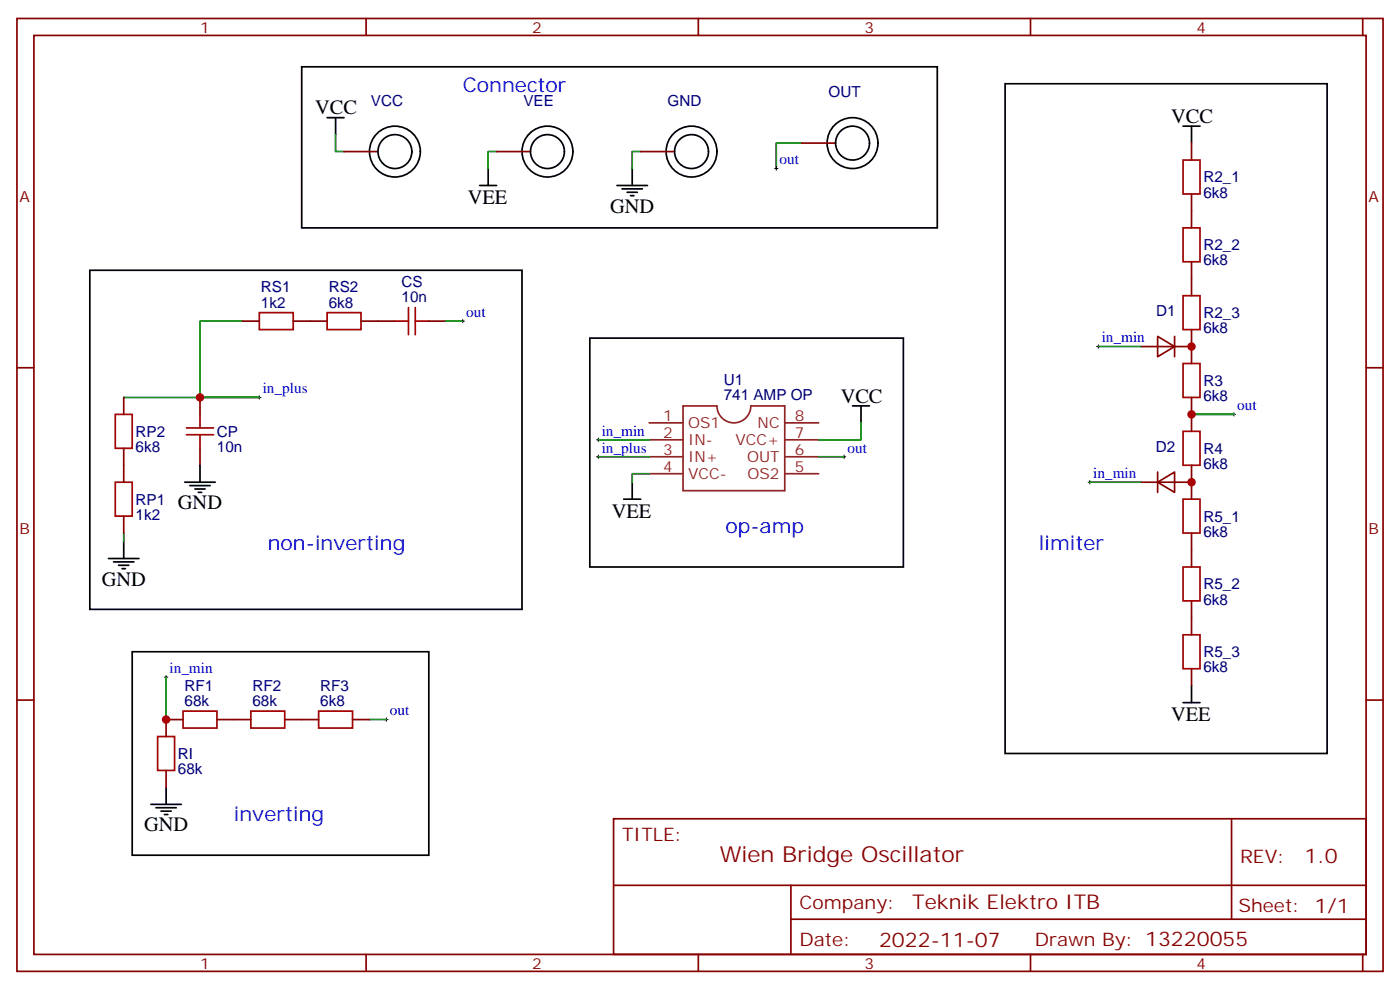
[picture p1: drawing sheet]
<svg xmlns="http://www.w3.org/2000/svg" width="291mm" height="206mm" viewBox="0 0 291 206" stroke-linecap="round" stroke-linejoin="round" font-family="sans-serif">
<g fill="none" stroke="#870000" stroke-width=".35">
<path d="M3.5 3.8h284.4v198.3h-284.4zM7.1 7.4h277.2v191.2h-277.2zM76.2 3.8v3.6M145.3 3.8v3.6M214.5 3.8v3.6M283.6 3.8v3.6M71.6 31.5h7.1M103.4 31.5h7M133.3 31.5h7.1M166.9 29.8h7M248 29.8v3.5M248 40.4v7"/>
<path d="M248 54.5v7M3.5 76.5h3.6M50.4 66.8h3.6M61 66.8h7.1M75.1 66.8h7.1M89.3 66.8h3.5M237.4 72.1h10.6M240.9 70l3.6 2.1-3.6 2.1zM244.5 70v4.2M248 68.6v7M284.3 76.5h3.6M25.8 82.7v3.5"/>
<path d="M25.8 93.3v7M41.6 82.7v3.5M41.6 93.3v3.5M240.9 98.2v4.2M248 82.7v7M248 96.8v7.1M25.8 107.4v3.5M237.4 100.3h10.6M240.9 100.3l3.6-2.1v4.2zM248 110.9v7.1M248 125v7.1M248 139.1v3.6"/>
<path d="M3.5 145.7h3.6M38.1 149.7h-3.5v3.5M45.2 149.7h7M59.3 149.7h7M73.4 149.7h3.5M284.3 145.7h3.6M34.6 160.3v3.5M127.7 170.4h156.6v28.2h-156.6zM256.3 170.4v20.9M76.2 198.6v3.5M127.7 184.2h156.5M145.3 198.6v3.5"/>
<path d="M164.6 191.3h119.6M164.6 184.2v14.1M214.5 198.6v3.5M283.6 198.6v3.5"/>
</g>
<g fill="none" stroke="#a10000" stroke-width=".35">
<path d="M246.2 33.3h3.6v7.1h-3.6zM246.2 47.4h3.6v7.1h-3.6zM54 65.1h7v3.5h-7zM68.1 65.1h7v3.5h-7zM82.2 66.8h2.8M85 64v5.6M86.4 66.8h2.9M86.4 64v5.6M246.2 61.5h3.6v7.1h-3.6zM246.2 75.6h3.6v7.1h-3.6zM24 86.2h3.5v7.1h-3.5zM38.8 90.5h5.6"/>
<path d="M38.8 89h5.6M41.6 86.2v2.8M41.6 90.5v2.8M246.2 89.7h3.6v7.1h-3.6zM24 100.3h3.5v7.1h-3.5zM246.2 103.9h3.6v7h-3.6zM246.2 118h3.6v7h-3.6zM246.2 132.1h3.6v7h-3.6zM32.8 153.2h3.5v7.1h-3.5zM38.1 148h7.1v3.5h-7.1zM52.2 148h7.1v3.5h-7.1zM66.3 148h7.1v3.5h-7.1z"/>
</g>
<path d="M135.1 88h7.1M135.1 95h7.1M135.1 91.5h7.1M135.1 98.6h7.1M142.2 84.5h7a3.5 3.5 0 0 0 3.6 3.5 3.5 3.5 0 0 0 3.5-3.5h7v17.6h-21.1zM163.3 88h7.1M163.3 95h7.1M163.3 91.5h7.1M163.3 98.6h7.1" fill="none" stroke="#8c2424" stroke-width=".35"/>
<g fill="none" stroke="#000" stroke-width=".35">
<path d="M62.8 13.9h132.3v33.5h-132.3zM209.2 17.4h67v139.4h-67zM68.1 24.5h3.5M69.8 24.5v3.5M99.8 38.6h3.6M101.6 35.1v3.5M128.4 38.6h6.4M129.5 39.3h4.2M131.6 35.1v3.5M246.2 26.2h3.6M248 26.2v3.6M18.7 56.2h90v70.6h-90z"/>
<path d="M130.5 40h2.1M131.2 40.7h.7M122.8 70.3h65.2v47.7h-65.2zM41.6 96.8v3.5M177.4 84.5h3.6M179.2 84.5v3.5M22.6 116.2h6.3M23.6 116.9h4.3M24.7 117.6h2.1M25.4 118.3h.7M25.8 112.7v3.5M38.5 100.3h6.3"/>
<path d="M39.5 101h4.2M40.6 101.7h2.1M41.3 102.4h.7M129.8 103.9h3.5M131.6 100.3v3.6M27.5 135.6h61.8v42.3h-61.8zM246.2 146.2h3.6M248 142.7v3.5M31.4 167.4h6.3M32.5 168.1h4.2M33.5 168.8h2.1M34.2 169.5h.7"/>
<path d="M34.6 163.8v3.6"/>
<circle cx="82.2" cy="31.5" r="3.5"/>
<circle cx="82.2" cy="31.5" r="5.3"/>
<circle cx="113.9" cy="31.5" r="3.5"/>
<circle cx="113.9" cy="31.5" r="5.3"/>
<circle cx="143.9" cy="31.5" r="3.5"/>
<circle cx="143.9" cy="31.5" r="5.3"/>
<circle cx="177.4" cy="29.8" r="3.5"/>
<circle cx="177.4" cy="29.8" r="5.3"/>
</g>
<g fill="none" stroke="#008700" stroke-width=".35">
<path d="M69.8 28v3.5h1.8M103.4 31.5h-1.8v3.6M133.3 31.5h-1.7v3.6M166.9 29.8h-5.3v5.3M50.4 66.8h-8.8v15.9M92.8 66.8h3.5M228.6 72.1h8.8M25.8 82.7h28.2M124.5 95h10.6M124.5 91.5h10.6M135.1 98.6h-3.5v1.7M170.4 95h5.3"/>
<path d="M179.2 88v3.5h-8.8M248 86.2h8.8M25.8 110.9v1.8M226.8 100.3h10.6M34.6 140.9v8.8M76.9 149.7h3.5"/>
</g>
<g fill="none" stroke="#000" stroke-width=".21">
<path d="M161.2 35.1h.7M161.6 34.7v.7M96 66.8h.7M96.3 66.5v.7M228.2 72.1h.8M228.6 71.8v.7M53.6 82.7h.7M54 82.3v.7M124.2 95h.7M124.2 91.5h.7M124.5 91.2v.7M124.5 94.7v.7"/>
<path d="M175.3 95h.7M175.7 94.7v.7M226.8 100v.7M256.5 86.2h.7M256.8 85.9v.7M226.5 100.3h.7M34.2 140.9h.7M34.6 140.5v.8M80.1 149.7h.7M80.4 149.4v.7"/>
</g>
<g fill="#c00">
<circle cx="41.6" cy="82.7" r=".88"/>
<circle cx="248" cy="86.2" r=".88"/>
<circle cx="34.6" cy="149.7" r=".88"/>
<circle cx="248" cy="72.1" r=".88"/>
<circle cx="248" cy="100.3" r=".88"/>
</g>
<text font-size="4.6" fill="#800" x="149.8" y="179.4">Wien Bridge Oscillator</text>
<g font-size="4.2">
<text x="65.6" y="23.8">VCC</text>
<text x="243.8" y="25.5">VCC</text>
<text x="97.4" y="42.5">VEE</text>
<text x="127" y="44.2">GND</text>
<text x="175" y="83.7">VCC</text>
<text x="37" y="106">GND</text>
<text x="127.4" y="107.7">VEE</text>
<text x="21.2" y="121.8">GND</text>
<text x="243.8" y="150.1">VEE</text>
<text x="30" y="173">GND</text>
</g>
<g font-size="4.2" fill="#00f">
<text x="96.3" y="19.2">Connector</text>
<text x="151" y="110.9">op-amp</text>
<text x="55.7" y="114.4">non-inverting</text>
<text x="216.3" y="114.4">limiter</text>
<text x="48.7" y="170.9">inverting</text>
</g>
<g font-size="4.2" fill="#800">
<text x="271.5" y="179.6">1.0</text>
<text x="189.9" y="189.2">Teknik Elektro ITB</text>
<text x="183" y="197">2022-11-07</text>
</g>
<g font-size="3.9" fill="#800">
<text x="129.5" y="174.9">TITLE:</text>
<text x="258.1" y="179.6">REV:</text>
<text x="166.4" y="189.1">Company:</text>
<text x="257.7" y="189.8">Sheet: 1/1</text>
<text x="166.4" y="196.8">Date:</text>
<text x="215.4" y="196.9">Drawn By: 13220055</text>
</g>
<g font-size="3.2" fill="#800">
<text x="41.6" y="6.8">1</text>
<text x="110.8" y="6.8">2</text>
<text x="179.9" y="6.8">3</text>
<text x="249.1" y="6.8">4</text>
<text x="4.1" y="41.9">A</text>
<text x="284.9" y="41.9">A</text>
<text x="4.1" y="111.1">B</text>
<text x="284.9" y="111.1">B</text>
<text x="41.6" y="201.6">1</text>
<text x="110.8" y="201.6">2</text>
<text x="179.9" y="201.6">3</text>
<text x="249.1" y="201.6">4</text>
</g>
<g font-size="3.2" fill="#000080">
<text x="77.2" y="22">VCC</text>
<text x="108.9" y="22">VEE</text>
<text x="138.9" y="22">GND</text>
<text x="172.4" y="20.3">OUT</text>
<text x="250.5" y="41.1">6k8</text>
<text x="250.5" y="38">R2_1</text>
<text x="250.5" y="52.1">R2_2</text>
<text x="83.6" y="59.7">CS</text>
<text x="250.5" y="55.2">6k8</text>
<text x="54.3" y="64">1k2</text>
<text x="54.3" y="60.8">RS1</text>
<text x="68.4" y="64">6k8</text>
<text x="68.4" y="60.8">RS2</text>
<text x="83.6" y="62.9">10n</text>
<text x="240.6" y="65.8">D1</text>
<text x="250.5" y="69.3">6k8</text>
<text x="250.5" y="66.2">R2_3</text>
<text x="150.6" y="83.3">741 AMP OP</text>
<text x="150.7" y="80.1">U1</text>
<text x="250.5" y="83.5">6k8</text>
<text x="250.5" y="80.3">R3</text>
<text x="28.2" y="94">6k8</text>
<text x="28.2" y="90.9">RP2</text>
<text x="45.2" y="94.1">10n</text>
<text x="45.2" y="90.9">CP</text>
<text x="240.6" y="94">D2</text>
<text x="250.5" y="94.4">R4</text>
<text x="250.5" y="97.6">6k8</text>
<text x="28.2" y="105">RP1</text>
<text x="28.2" y="108.2">1k2</text>
<text x="250.5" y="111.7">6k8</text>
<text x="250.5" y="108.5">R5_1</text>
<text x="250.5" y="125.8">6k8</text>
<text x="250.5" y="122.6">R5_2</text>
<text x="250.5" y="136.7">R5_3</text>
<text x="38.4" y="143.7">RF1</text>
<text x="52.5" y="143.7">RF2</text>
<text x="66.7" y="143.7">RF3</text>
<text x="250.5" y="139.9">6k8</text>
<text x="38.4" y="146.9">68k</text>
<text x="52.5" y="146.9">68k</text>
<text x="66.7" y="146.9">6k8</text>
<text x="37" y="161.1">68k</text>
<text x="37" y="157.9">RI</text>
</g>
<g font-size="3.2" fill="#00f">
<text x="162.3" y="34.2">out</text>
<text x="97" y="65.9">out</text>
<text x="229.3" y="71.2">in_min</text>
<text x="54.7" y="81.8">in_plus</text>
<text x="257.5" y="85.3">out</text>
<text x="125.2" y="90.6">in_min</text>
<text x="125.2" y="94.2">in_plus</text>
<text x="176.4" y="94.2">out</text>
<text x="227.5" y="99.4">in_min</text>
<text x="35.3" y="140">in_min</text>
<text x="81.1" y="148.8">out</text>
</g>
<g font-size="3.2" fill="#8d2323">
<text x="138" y="87.6">1</text>
<text x="143.2" y="89">OS1</text>
<text x="157.7" y="89">NC</text>
<text x="165.5" y="87.6">8</text>
<text x="138" y="94.7">3</text>
<text x="138" y="91.2">2</text>
<text x="143.2" y="92.6">IN-</text>
<text x="153.1" y="92.6">VCC+</text>
<text x="165.5" y="91.2">7</text>
<text x="165.5" y="94.7">6</text>
<text x="138" y="98.2">4</text>
<text x="143.2" y="96.1">IN+</text>
<text x="143.2" y="99.6">VCC-</text>
<text x="155.5" y="96.1">OUT</text>
<text x="155.6" y="99.6">OS2</text>
<text x="165.5" y="98.2">5</text>
</g>
</svg>
